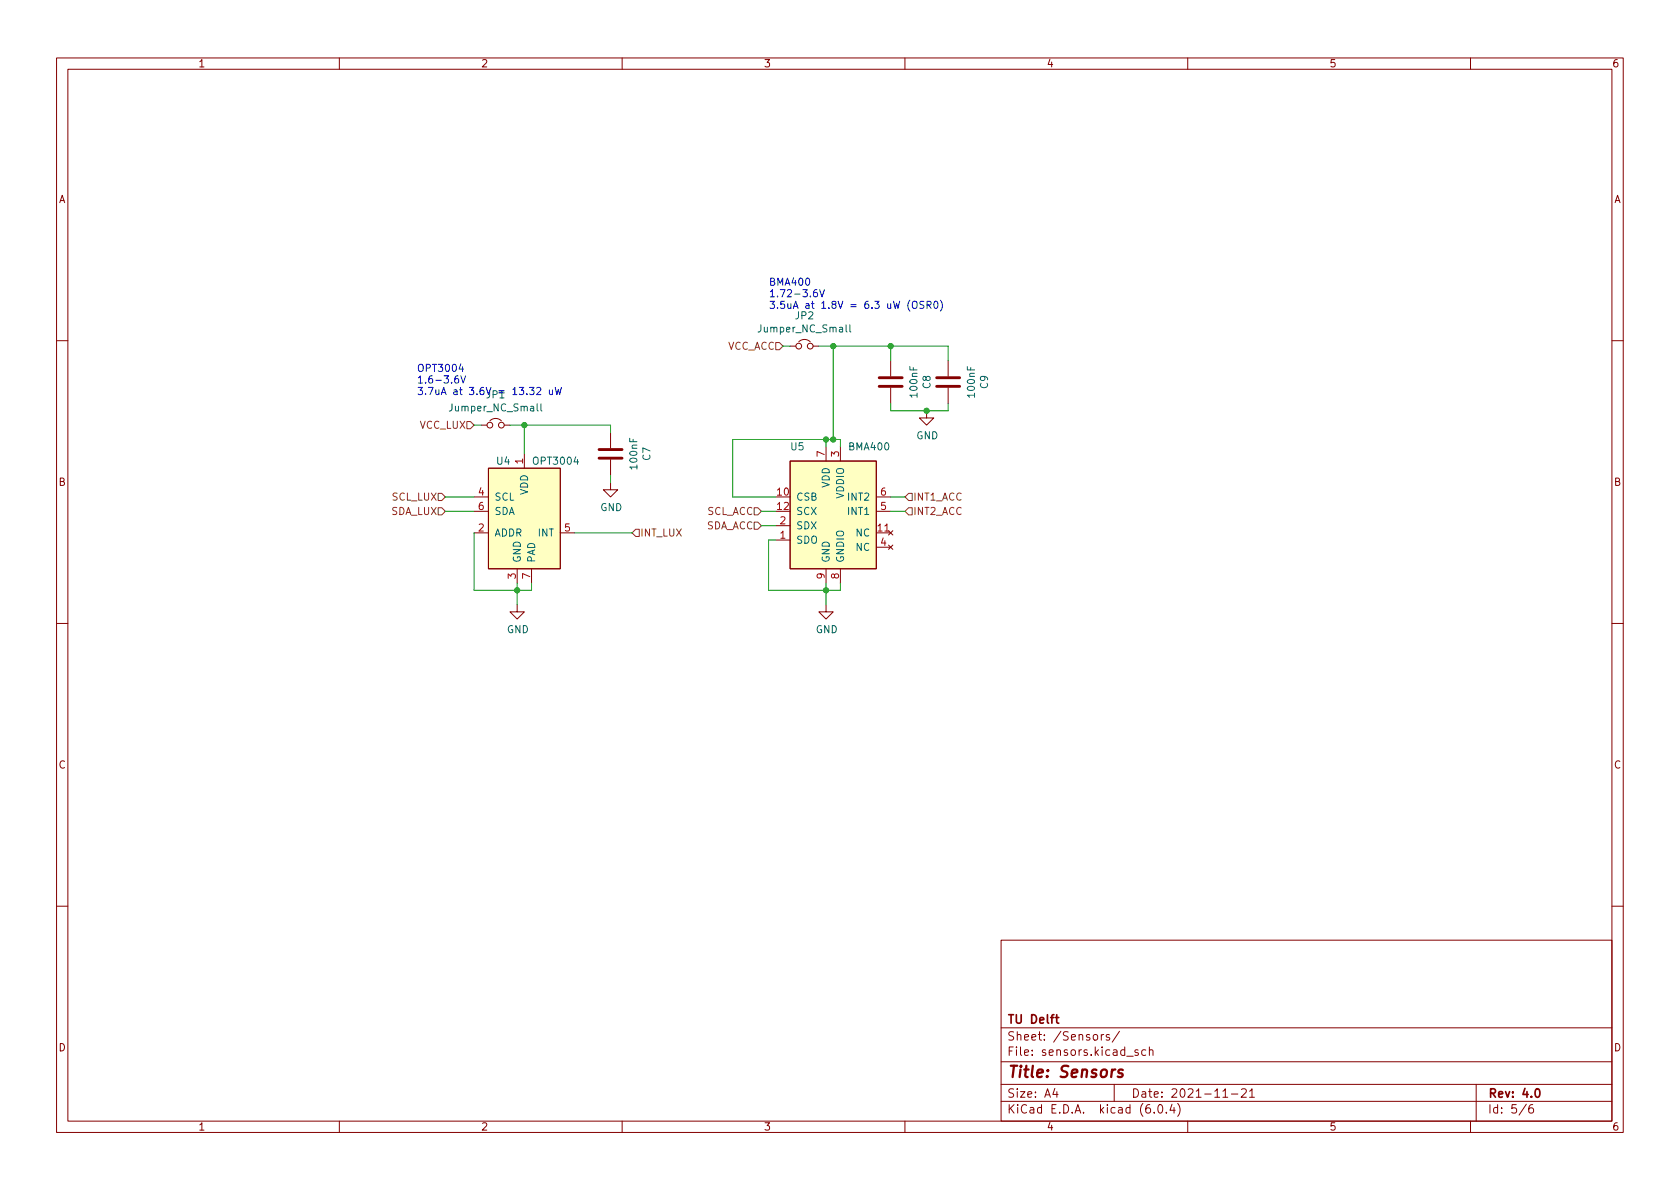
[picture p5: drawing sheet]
<svg xmlns="http://www.w3.org/2000/svg" width="297mm" height="210mm" viewBox="0 0 297 210" stroke-linecap="round" stroke-linejoin="round" font-family="sans-serif">
<g fill="none" stroke="#840000" stroke-width=".18">
<path d="M10 10.2h277v190.1h-277zM12 12.2h273v186.1h-273zM60 10.2v2M110 10.2v2M160 10.2v2M210 10.2v2M260 10.2v2M10 60.2h2M85.1 75.2h1M86.6 74.4a1.44 1.44 0 0 1 2 0M89.2 75.2h1M107.9 76.4v2.8"/>
<path d="M139.7 61.2h1M141.2 60.4a1.44 1.44 0 0 1 2.1 0M143.8 61.2h1M146 79v2.5M148.6 79v2.5M157.5 63.7v2.8M157.5 68.6v2.8M163.8 72.6v1.3h1.3l-1.3 1.3-1.2-1.3h1.2M167.6 63.7v2.8M167.6 68.6v2.8M285 60.2h2M83.8 94.2h2.6"/>
<path d="M83.8 87.9h2.6M83.8 90.4h2.6M86.4 82.8h12.7v17.8h-12.7zM92.7 80.3v2.5M99.1 94.2h2.5M107.9 85.3v1.3h1.3l-1.3 1.3-1.2-1.3h1.2M107.9 81.3v2.8M137.2 95.5h2.5M137.2 93h2.5M139.7 81.5h15.2v19.1h-15.2zM154.9 94.2h2.6M154.9 87.9h2.6"/>
<path d="M154.9 90.4h2.6M154.9 96.8h2.6M157.1 93.8l.8 .8M157.1 96.4l.8 .7M157.9 93.8l-.8 .8M157.9 96.4l-.8 .7M10 110.2h2M91.4 106.9v1.3h1.3l-1.3 1.3-1.2-1.3h1.2M91.4 100.6v2.5M94 100.6v2.5M146 106.9v1.3h1.3l-1.3 1.3-1.2-1.3h1.2M146 100.6v2.5"/>
<path d="M148.6 100.6v2.5M285 110.2h2M10 160.2h2M177 166.3h108v32h-108zM285 160.2h2M60 198.3v2M110 198.3v2M160 198.3v2M177 194.8h108M177 191.8h108M177 187.8h108M177 181.8h108"/>
<path d="M186.5 192.5l-.4 1h1M186.9 193v1M194.7 182.9v1M195.1 182.9l-.2 .1-.2 .2M196.1 183l-.3-.1-.2 .2v.3l.5 .1v.4h-.5M197 191.8v3M197.9 182.4l-1.3 1.9M199.2 186.8h1.2M201.2 185.7l-.3-.1-.3 .2 .1 .3 .5 .1v.4h-.6M202.6 185.7l-.5-.1-.2 .3v.4l.1 .3h.6M203.2 185.8l.2-.2 .4 .1 .1 .9M203.2 185.1v1.5"/>
<path d="M204.1 196.7v.1M204.9 195.4l.2-.1a.81 .81 0 0 1 .6 .7 .81 .81 0 0 1-.3 .8h-.2a.81 .81 0 0 1-.6-.6 .81 .81 0 0 1 .3-.8zM206.2 196.7v.1M207.2 195.3l-.3 1h.9M207.6 195.8v1M208.2 195.1a1.72 1.72 0 0 1 0 2.3M210 198.3v2M216.2 193l.4-.5v1.5M216.2 194h.9M217.7 193.5h1.2M219.5 192.7l.6-.2 .2 .2 .1 .3-1 1h1M220.9 193l.5-.5v1.5"/>
<path d="M220.9 194h.9M260 198.3v2M261 191.8v6.5M269.9 195.3l-1.3 1.9M271 195.3a.6 .6 0 0 0-.7 .7v.5l.1 .3h.5l.2-.1 .1-.5-.2-.2-.4-.1-.3 .3"/>
<circle cx="86.6" cy="75.2" r=".51"/>
<circle cx="88.6" cy="75.2" r=".51"/>
<circle cx="141.2" cy="61.2" r=".51"/>
<circle cx="143.3" cy="61.2" r=".51"/>
</g>
<path d="M186.6 179.9h.6M186.8 179.4v1.3l.4 .2M271.6 192.6l.2-.1a.82 .82 0 0 1 .6 .7 .82 .82 0 0 1-.3 .8h-.2a.81 .81 0 0 1-.6-.6 .81 .81 0 0 1 .3-.8z" fill="none" stroke="#840000" stroke-width=".3"/>
<path d="M198.5 189.2a.49 .49 0 0 0-.8 .3l.1 .2 .6 .2 .1 .2-.1 .3-.2 .1-.6-.1" fill="none" stroke="#840000" stroke-width=".4"/>
<path d="M105.9 79.5h4.1M155.4 68.3h4.1M155.4 66.8h4.1M165.6 68.3h4.1M165.6 66.8h4.1M105.9 81h4.1" fill="none" stroke="#840000" stroke-width=".51"/>
<g fill="#ffffc2" stroke="#ffffc2" stroke-width=".18">
<path d="M86.4 82.8h12.7v17.8h-12.7z"/>
<path d="M139.7 81.5h15.2v19.1h-15.2z"/>
</g>
<path d="M149.6 57.4v1.1l.2 .2M150.3 57.4v1.1l.1 .2M95 71.4v1.1l.2 .2M95.6 71.4v1.1l.2 .2" fill="none" stroke="#006464" stroke-width=".18"/>
<path d="M82.5 74.5h.7l.6 .7-.6 .6h-.7zM137.2 60.6h.6l.6 .6-.6 .6h-.6zM77.5 87.2h.6l.6 .7-.6 .6h-.6zM77.5 89.8h.6l.6 .6-.6 .7h-.6zM111.8 94.2l.6-.6h.6v1.3h-.6zM133.3 89.8h.7l.6 .6-.6 .7h-.7zM133.3 92.3h.7l.6 .7-.6 .6h-.7zM160.7 87.2h.6v1.3h-.6l-.7-.6zM160.7 89.8h.6v1.3h-.6l-.7-.7z" fill="none" stroke="#725600" stroke-width=".18"/>
<g fill="none" stroke="#0000c2" stroke-width=".18">
<path d="M144.4 51.2l-.3 .1a.85 .85 0 0 0 0 1.2l.4-.1 .1-.5-.3-.2h-.2l-.3 .2M144.9 51.2l.4 1.3 .5-1.3M161.4 53.4l.2-.1a.43 .43 0 0 1 .6 .4v.4a.42 .42 0 0 1-.5 .5 .42 .42 0 0 1-.4-.5zM163.4 53.3h-.5l-.2 .1v.4l.5 .2 .2 .3-.3 .2h-.5M163.9 53.9h.6l.1-.2v-.3l-.7-.1v1.2M164.2 53.9l.4 .6M165.2 53.4l.2-.1a.68 .68 0 0 1 .5 .6 .68 .68 0 0 1-.5 .6l-.2-.1-.1-.3zM166.3 53.1a1.46 1.46 0 0 1 0 1.9M81 66.5h-.4a.85 .85 0 0 0 0 1.2l.5-.1v-.4l-.2-.3h-.3l-.2 .3M81.5 64.4l-.3 .9h.8M81.5 66.5l.4 1.2 .4-1.2M94.9 68.6l.5-.1 .2 .4-.8 .9h.8"/>
<path d="M97.1 68.9l.1 .8 .3 .1 .2-.1M97.7 68.9v.9M98.2 68.5l.3 1.3 .2-.9 .3 .9 .3-1.3"/>
</g>
<g fill="none" stroke="#009600" stroke-width=".18">
<path d="M83.8 75.2h1.3M90.2 75.2h17.7v1.2M92.7 75.2v5.1M138.4 61.2h1.3M144.8 61.2h22.8v2.5M146 77.7v1.3M147.3 61.2v16.5M148.6 79v-1.3h-19.1v10.2h7.7M157.5 61.2v2.5M157.5 71.4v1.2h10.1v-1.2M78.7 87.9h5.1M78.7 90.4h5.1"/>
<path d="M83.8 94.2v10.2h10.2v-1.3M101.6 94.2h10.2M107.9 84.1v1.2M134.6 93h2.6M134.6 90.4h2.6M137.2 95.5h-1.3v8.9h12.7v-1.3M157.5 87.9h2.5M157.5 90.4h2.5M91.4 103.1v3.8M146 103.1v3.8"/>
</g>
<g fill="#009600" stroke="#009600" stroke-width=".18">
<circle cx="92.7" cy="75.2" r=".46"/>
<circle cx="91.4" cy="104.4" r=".46"/>
<circle cx="157.5" cy="61.2" r=".46"/>
<circle cx="146" cy="104.4" r=".46"/>
<circle cx="147.3" cy="61.2" r=".46"/>
<circle cx="146" cy="77.7" r=".46"/>
<circle cx="147.3" cy="77.7" r=".46"/>
<circle cx="163.8" cy="72.6" r=".46"/>
</g>
<text font-size="2.8" fill="#840000" x="178" y="190.6">Title: Sensors</text>
<g font-size="2.1" fill="#840000">
<text x="178" y="184">Sheet: /Sensors/</text>
<text x="178" y="181">TU Delft</text>
<text x="178" y="186.7">File: sensors.kicad_sch</text>
<text x="178" y="196.9">KiCad E.D.A. kicad (6.0.4)</text>
<text x="178" y="194.1">Size: A4</text>
<text x="200" y="194.1">Date: 2021-11-21</text>
<text x="263" y="194.1">Rev: 4.0</text>
<text x="263" y="196.9">Id: 5/6</text>
</g>
<g font-size="1.8" fill="#840000">
<text x="35" y="11.9">1</text>
<text x="85" y="11.9">2</text>
<text x="135" y="11.9">3</text>
<text x="185" y="11.9">4</text>
<text x="235" y="11.9">5</text>
<text x="285" y="11.9">6</text>
<text x="10.3" y="35.9">A</text>
<text x="285.3" y="35.9">A</text>
<text x="10.3" y="85.9">B</text>
<text x="285.3" y="85.9">B</text>
<text x="10.3" y="135.9">C</text>
<text x="285.3" y="135.9">C</text>
<text x="10.3" y="185.9">D</text>
<text x="285.3" y="185.9">D</text>
<text x="35" y="199.9">1</text>
<text x="85" y="199.9">2</text>
<text x="135" y="199.9">3</text>
<text x="185" y="199.9">4</text>
<text x="235" y="199.9">5</text>
<text x="285" y="199.9">6</text>
</g>
<g font-size="1.8" fill="#0000c2">
<text x="135.9" y="50.5">BMA400</text>
<text x="135.9" y="52.6">1.72-3.6V</text>
<text x="135.9" y="54.6">3.5uA at 1.8V = 6.3 uW (OSR0)</text>
<text x="73.7" y="65.7">OPT3004</text>
<text x="73.7" y="67.8">1.6-3.6V</text>
<text x="73.7" y="69.8">3.7uA at 3.6V = 13.32 uW</text>
<text x="86.1" y="70.4">JP1</text>
</g>
<g font-size="1.8" fill="#006464">
<text x="134.4" y="58.8">Jumper_NC_Small</text>
<text x="140.7" y="56.5">JP2</text>
<text x="162.2" y="70.1" transform="rotate(-90 162.2 70.1)">100nF</text>
<text x="164.5" y="68.7" transform="rotate(-90 164.5 68.7)">C8</text>
<text x="172.4" y="70.1" transform="rotate(-90 172.4 70.1)">100nF</text>
<text x="174.7" y="68.7" transform="rotate(-90 174.7 68.7)">C9</text>
<text x="79.8" y="72.7">Jumper_NC_Small</text>
<text x="162" y="77.7">GND</text>
<text x="87.8" y="82.2">U4</text>
<text x="94.5" y="82.2">OPT3004</text>
<text x="112.7" y="82.8" transform="rotate(-90 112.7 82.8)">100nF</text>
<text x="115" y="81.4" transform="rotate(-90 115 81.4)">C7</text>
<text x="139.8" y="79.6">U5</text>
<text x="150.2" y="79.6">BMA400</text>
<text x="87.4" y="88.5">SCL</text>
<text x="93.3" y="87.5" transform="rotate(-90 93.3 87.5)">VDD</text>
<text x="140.7" y="88.5">CSB</text>
<text x="146.7" y="86.3" transform="rotate(-90 146.7 86.3)">VDD</text>
<text x="149.2" y="88.1" transform="rotate(-90 149.2 88.1)">VDDIO</text>
<text x="150.1" y="88.5">INT2</text>
<text x="87.4" y="94.9">ADDR</text>
<text x="87.4" y="91.1">SDA</text>
<text x="95.2" y="94.9">INT</text>
<text x="106.1" y="90.4">GND</text>
<text x="140.7" y="91.1">SCX</text>
<text x="140.7" y="93.6">SDX</text>
<text x="150.1" y="91.1">INT1</text>
<text x="151.4" y="94.9">NC</text>
<text x="92.1" y="99.6" transform="rotate(-90 92.1 99.6)">GND</text>
<text x="94.6" y="99.6" transform="rotate(-90 94.6 99.6)">PAD</text>
<text x="140.7" y="96.1">SDO</text>
<text x="146.7" y="99.6" transform="rotate(-90 146.7 99.6)">GND</text>
<text x="149.2" y="99.6" transform="rotate(-90 149.2 99.6)">GNDIO</text>
<text x="151.4" y="97.4">NC</text>
<text x="89.6" y="112">GND</text>
<text x="144.2" y="112">GND</text>
</g>
<g font-size="1.8" fill="#725600">
<text x="128.5" y="61.8">VCC_ACC</text>
<text x="74.2" y="75.8">VCC_LUX</text>
<text x="69.3" y="88.5">SCL_LUX</text>
<text x="161.4" y="88.5">INT1_ACC</text>
<text x="69.1" y="91.1">SDA_LUX</text>
<text x="113.1" y="94.9">INT_LUX</text>
<text x="124.7" y="93.6">SDA_ACC</text>
<text x="124.9" y="91.1">SCL_ACC</text>
<text x="161.4" y="91.1">INT2_ACC</text>
</g>
<g font-size="1.8" fill="#a90000">
<text x="92.5" y="82" transform="rotate(-90 92.5 82)">1</text>
<text x="145.8" y="80.8" transform="rotate(-90 145.8 80.8)">7</text>
<text x="148.3" y="80.8" transform="rotate(-90 148.3 80.8)">3</text>
<text x="84.6" y="87.6">4</text>
<text x="137.4" y="87.6">10</text>
<text x="155.7" y="87.6">6</text>
<text x="84.6" y="94">2</text>
<text x="84.6" y="90.2">6</text>
<text x="99.8" y="94">5</text>
<text x="137.4" y="90.2">12</text>
<text x="137.9" y="95.2">1</text>
<text x="137.9" y="92.7">2</text>
<text x="155.2" y="94">11</text>
<text x="155.7" y="90.2">5</text>
<text x="155.7" y="96.5">4</text>
<text x="91.2" y="102.3" transform="rotate(-90 91.2 102.3)">3</text>
<text x="93.7" y="102.3" transform="rotate(-90 93.7 102.3)">7</text>
<text x="145.8" y="102.3" transform="rotate(-90 145.8 102.3)">9</text>
<text x="148.3" y="102.3" transform="rotate(-90 148.3 102.3)">8</text>
</g>
</svg>
